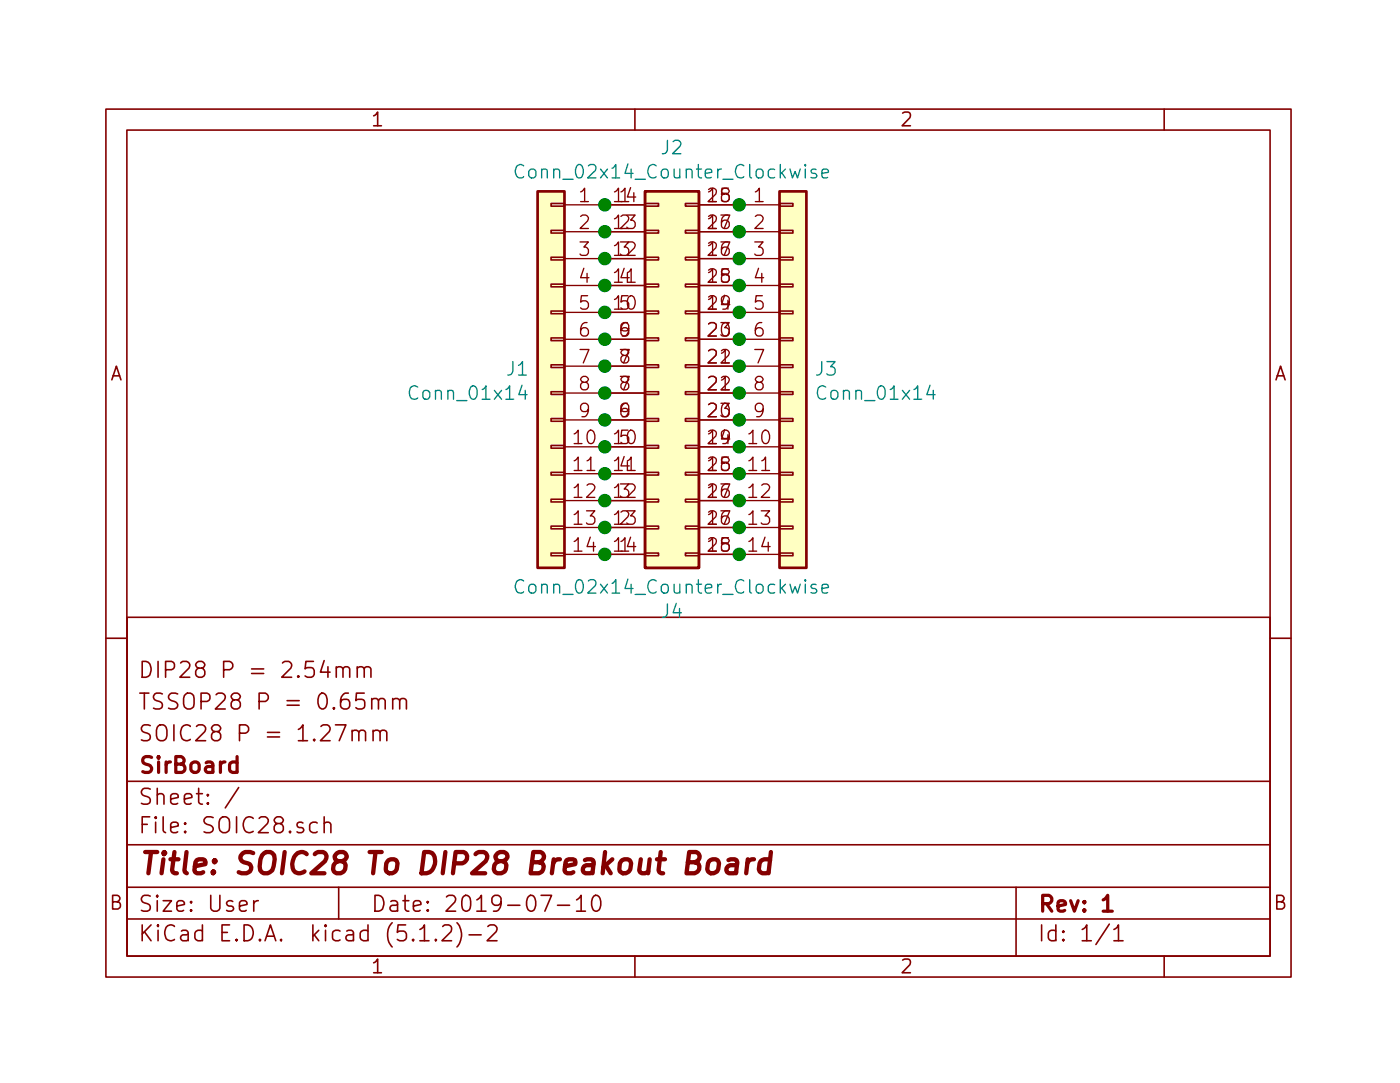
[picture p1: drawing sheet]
<svg xmlns="http://www.w3.org/2000/svg" width="132mm" height="102mm" viewBox="0 0 132 102" stroke-linecap="round" stroke-linejoin="round" font-family="sans-serif">
<g fill="none" stroke="#840000" stroke-width=".15">
<path d="M10 10.3h112v82h-112zM12 12.3h108v78h-108zM52.1 19.2h1.2v.3h-1.2zM60 10.3v2M61 19.2h1.2v.3h-1.2zM64.8 19.2h1.2v.3h-1.2zM73.7 19.2h1.2v.3h-1.2zM110 10.3v2M52.1 39.5h1.2v.3h-1.2zM52.1 37h1.2v.3h-1.2zM52.1 34.5h1.2v.2h-1.2zM52.1 31.9h1.2v.3h-1.2z"/>
<path d="M52.1 29.4h1.2v.2h-1.2zM52.1 26.8h1.2v.3h-1.2zM52.1 24.3h1.2v.3h-1.2zM52.1 21.8h1.2v.2h-1.2zM61 39.5h1.2v.3h-1.2zM61 37h1.2v.3h-1.2zM61 34.5h1.2v.2h-1.2zM61 31.9h1.2v.3h-1.2zM61 29.4h1.2v.2h-1.2zM61 26.8h1.2v.3h-1.2zM61 24.3h1.2v.3h-1.2zM61 21.8h1.2v.2h-1.2z"/>
<path d="M64.8 39.5h1.2v.3h-1.2zM64.8 37h1.2v.3h-1.2zM64.8 34.5h1.2v.2h-1.2zM64.8 31.9h1.2v.3h-1.2zM64.8 29.4h1.2v.2h-1.2zM64.8 26.8h1.2v.3h-1.2zM64.8 24.3h1.2v.3h-1.2zM64.8 21.8h1.2v.2h-1.2zM73.7 39.5h1.2v.3h-1.2zM73.7 37h1.2v.3h-1.2zM73.7 34.5h1.2v.2h-1.2zM73.7 31.9h1.2v.3h-1.2z"/>
<path d="M73.7 29.4h1.2v.2h-1.2zM73.7 26.8h1.2v.3h-1.2zM73.7 24.3h1.2v.3h-1.2zM73.7 21.8h1.2v.2h-1.2zM12 58.3h108v32h-108zM52.1 52.2h1.2v.3h-1.2zM52.1 49.7h1.2v.3h-1.2zM52.1 47.2h1.2v.2h-1.2zM52.1 44.6h1.2v.3h-1.2zM52.1 42.1h1.2v.2h-1.2zM61 52.2h1.2v.3h-1.2zM61 49.7h1.2v.3h-1.2z"/>
<path d="M61 47.2h1.2v.2h-1.2zM61 44.6h1.2v.3h-1.2zM61 42.1h1.2v.2h-1.2zM64.8 52.2h1.2v.3h-1.2zM64.8 49.7h1.2v.3h-1.2zM64.8 47.2h1.2v.2h-1.2zM64.8 44.6h1.2v.3h-1.2zM64.8 42.1h1.2v.2h-1.2zM73.7 52.2h1.2v.3h-1.2zM73.7 49.7h1.2v.3h-1.2zM73.7 47.2h1.2v.2h-1.2zM73.7 44.6h1.2v.3h-1.2z"/>
<path d="M73.7 42.1h1.2v.2h-1.2zM10 60.3h2M12 79.8h108M12 73.8h108M22.6 74.4l-1.3 1.9M30 77.7a.5 .5 0 0 0-.7 .1v.6a.47 .47 0 0 0 .5 .3l.2-.1M30.6 77.8a.38 .38 0 0 1 .7 .1v.8M30.6 77.2v1.5M31.8 63.1a.38 .38 0 0 1 .6 .1v.8M31.8 63v1M32.4 63.2l.2-.2 .4 .1v.1v.8M33.3 69.1a.38 .38 0 0 1 .6 .1v.8"/>
<path d="M33.3 69v1M33.8 63.1a.41 .41 0 0 1 .6 .1v.8M33.8 63v1M33.9 69.2l.2-.2 .4 .1v.1v.8M34.4 63.2l.1-.1a.37 .37 0 0 1 .6 .1v.8M35.1 66.1a.38 .38 0 0 1 .7 .1v.8M35.1 66v1M35.3 69.1a.41 .41 0 0 1 .6 .1v.8M35.3 69v1M35.8 66.2l.2-.2 .3 .1 .1 .1v.8M35.9 69.2l.1-.1a.37 .37 0 0 1 .6 .1v.8M37.1 66.1a.41 .41 0 0 1 .7 .1v.8"/>
<path d="M37.1 66v1M37.8 66.2v-.1a.37 .37 0 0 1 .6 .1v.8M120 60.3h2M12 86.8h108M12 83.8h108M24 85.1v1M24.4 85.1l-.3 .1-.1 .2M32 83.8v3M39.7 88.9h.8M41.2 88.7v.1v.1l-.1-.1 .1-.1v.2M41.8 87.5l.2-.1h.4a.41 .41 0 0 1 .2 .6l-.8 .9h.9M43.2 87.2a1.71 1.71 0 0 1 0 2.3"/>
<path d="M44.3 88.3h1.2M46.1 87.5l.2-.1h.5a.37 .37 0 0 1 .1 .6l-.9 .9h1M51.1 84.6h1l-.6 1.5M52.7 85.5h1.1M54.5 85l.4-.4v1.5M54.5 86.1h.8M56.1 84.7a.36 .36 0 0 1 .6 .2 .88 .88 0 0 1-.3 1.2 .37 .37 0 0 1-.4-.3 1.2 1.2 0 0 1 .1-1.1zM60 90.3v2M96 83.8v6.5M104.8 87.3l-1.2 1.9M105.3 87.8l.3-.2 .1-.2v1.5M105.3 88.9h.8"/>
<path d="M110 90.3v2"/>
</g>
<path d="M104.2 85l.5-.4v1.5M104.2 86.1h.9" fill="none" stroke="#840000" stroke-width=".3"/>
<path d="M65 81.5h.7a.5 .5 0 0 0 .4-.5 .5 .5 0 0 0-.3-.5h-.7l-.2 2h.7a.53 .53 0 0 0 .5-.5 .53 .53 0 0 0-.4-.5M67 81.4a.53 .53 0 0 1 .5-.2 .53 .53 0 0 1 .4 .4v.5a.54 .54 0 0 1-.6 .4 .54 .54 0 0 1-.5-.4zM68.8 81.2h.2h.6l.1 .3-.2 1M69.6 81.6l-.2 .1h-.4a.4 .4 0 0 0-.4 .4 .4 .4 0 0 0 .3 .4h.5l.2-.1M70.7 81.2l-.2 1.3M71.2 81.2a.55 .55 0 0 0-.6 .4M72.8 81.2a.68 .68 0 0 0-1 .4l-.1 .5 .1 .2 .2 .2h.4l.2-.1M72.8 80.5l-.2 2" fill="none" stroke="#840000" stroke-width=".41"/>
<g fill="#ffffc2" stroke="#ffffc2" stroke-width=".09">
<path d="M50.8 18.1h2.5v35.5h-2.5z"/>
<path d="M73.7 18.1h2.5v35.5h-2.5z"/>
<path d="M61 18.1h5v35.5h-5z"/>
</g>
<path d="M50.8 18.1h2.5v35.5h-2.5zM61 18.1h5v35.5h-5zM73.7 18.1h2.5v35.5h-2.5z" fill="none" stroke="#840000" stroke-width=".25"/>
<g fill="none" stroke="#840000" stroke-width=".13">
<path d="M53.3 19.3h7.7M66 19.3h7.7M53.3 21.9h7.7M53.3 24.4h7.7M53.3 27h7.7M53.3 29.5h7.7M53.3 32h7.7M53.3 34.6h7.7M53.3 37.1h7.7M53.3 39.7h7.7M66 21.9h7.7M66 24.4h7.7"/>
<path d="M66 27h7.7M66 29.5h7.7M66 32h7.7M66 34.6h7.7M66 37.1h7.7M66 39.7h7.7M53.3 42.2h7.7M53.3 44.7h7.7M53.3 47.3h7.7M53.3 49.8h7.7M53.3 52.4h7.7M66 42.2h7.7"/>
<path d="M66 44.7h7.7M66 47.3h7.7M66 49.8h7.7M66 52.4h7.7"/>
</g>
<path d="M49.5 15.7a.52 .52 0 0 0-.6 0 .52 .52 0 0 0-.2 .6 .47 .47 0 0 0 .2 .5 .47 .47 0 0 0 .6-.1M77.1 16a.32 .32 0 0 0-.5 .1l.1 .2a.4 .4 0 0 1 .5 .3l-.2 .2h-.4M77.7 16.4l.6-.1-.1-.3h-.3l-.2 .1v.7h.5M49.3 36.4l-.3 .9h.8M49.6 36.9v.8M87.9 36.4l-.3 .9h.8M88.2 36.9v.8M49.5 54.9a.52 .52 0 0 0-.6 0 .52 .52 0 0 0-.2 .6 .47 .47 0 0 0 .2 .5 .47 .47 0 0 0 .6-.1M77.1 55.2a.32 .32 0 0 0-.5 .2l.1 .1a.4 .4 0 0 1 .5 .3l-.2 .2h-.4M77.7 55.6l.6-.1-.1-.3h-.3l-.2 .2v.6h.5" fill="none" stroke="#008484" stroke-width=".13"/>
<g fill="#008400" stroke="#008400" stroke-width=".25">
<circle cx="57.2" cy="19.3" r=".51"/>
<circle cx="57.2" cy="21.9" r=".51"/>
<circle cx="57.2" cy="24.4" r=".51"/>
<circle cx="57.2" cy="27" r=".51"/>
<circle cx="57.2" cy="29.5" r=".51"/>
<circle cx="57.2" cy="32" r=".51"/>
<circle cx="57.2" cy="34.6" r=".51"/>
<circle cx="57.2" cy="37.1" r=".51"/>
<circle cx="57.2" cy="39.7" r=".51"/>
<circle cx="57.2" cy="42.2" r=".51"/>
<circle cx="57.2" cy="44.7" r=".51"/>
<circle cx="57.2" cy="47.3" r=".51"/>
<circle cx="57.2" cy="49.8" r=".51"/>
<circle cx="57.2" cy="52.4" r=".51"/>
<circle cx="69.9" cy="19.3" r=".51"/>
<circle cx="69.9" cy="21.9" r=".51"/>
<circle cx="69.9" cy="24.4" r=".51"/>
<circle cx="69.9" cy="27" r=".51"/>
<circle cx="69.9" cy="29.5" r=".51"/>
<circle cx="69.9" cy="32" r=".51"/>
<circle cx="69.9" cy="34.6" r=".51"/>
<circle cx="69.9" cy="37.1" r=".51"/>
<circle cx="69.9" cy="39.7" r=".51"/>
<circle cx="69.9" cy="42.2" r=".51"/>
<circle cx="69.9" cy="44.7" r=".51"/>
<circle cx="69.9" cy="47.3" r=".51"/>
<circle cx="69.9" cy="49.8" r=".51"/>
<circle cx="69.9" cy="52.4" r=".51"/>
</g>
<text font-size="2.8" fill="#840000" x="13" y="82.6">Title: SOIC28 To DIP28 Breakout Board</text>
<g font-size="2.1" fill="#840000">
<text x="13" y="64.1">DIP28 P = 2.54mm</text>
<text x="13" y="70">SOIC28 P = 1.27mm</text>
<text x="13" y="67.1">TSSOP28 P = 0.65mm</text>
<text x="13" y="76">Sheet: /</text>
<text x="13" y="73">SirBoard</text>
<text x="13" y="78.7">File: SOIC28.sch</text>
<text x="13" y="88.9">KiCad E.D.A. kicad (5.1.2)-2</text>
<text x="13" y="86.2">Size: User</text>
<text x="35" y="86.2">Date: 2019-07-10</text>
<text x="98" y="86.2">Rev: 1</text>
<text x="98" y="88.9">Id: 1/1</text>
</g>
<g font-size="1.8" fill="#840000">
<text x="35" y="11.9">1</text>
<text x="85" y="11.9">2</text>
<text x="54.8" y="19.1">1</text>
<text x="54.8" y="21.7">2</text>
<text x="58.1" y="19.1">14</text>
<text x="58.6" y="19.1">1</text>
<text x="58.6" y="21.7">2</text>
<text x="67" y="19.1">15</text>
<text x="67" y="21.7">16</text>
<text x="71.3" y="19.1">1</text>
<text x="71.3" y="21.7">2</text>
<text x="54.8" y="24.2">3</text>
<text x="54.8" y="26.7">4</text>
<text x="54.8" y="29.3">5</text>
<text x="58.6" y="24.2">3</text>
<text x="58.6" y="26.7">4</text>
<text x="58.6" y="29.3">5</text>
<text x="67" y="24.2">17</text>
<text x="67" y="26.7">18</text>
<text x="67" y="29.3">19</text>
<text x="71.3" y="24.2">3</text>
<text x="71.3" y="26.7">4</text>
<text x="71.3" y="29.3">5</text>
<text x="10.4" y="35.9">A</text>
<text x="54.8" y="31.8">6</text>
<text x="54.8" y="34.4">7</text>
<text x="58.6" y="34.4">7</text>
<text x="58.6" y="31.8">9</text>
<text x="67" y="31.8">20</text>
<text x="67" y="34.4">21</text>
<text x="71.3" y="31.8">6</text>
<text x="71.3" y="34.4">7</text>
<text x="120.4" y="35.9">A</text>
<text x="54.3" y="42">10</text>
<text x="54.8" y="36.9">8</text>
<text x="54.8" y="39.4">9</text>
<text x="58.6" y="39.4">9</text>
<text x="58.6" y="42">5</text>
<text x="58.6" y="36.9">7</text>
<text x="67" y="42">19</text>
<text x="67" y="39.4">20</text>
<text x="67" y="36.9">21</text>
<text x="70.8" y="42">10</text>
<text x="71.3" y="36.9">8</text>
<text x="71.3" y="39.4">9</text>
<text x="54.3" y="44.5">11</text>
<text x="54.3" y="47.1">12</text>
<text x="58.6" y="47.1">3</text>
<text x="58.6" y="44.5">4</text>
<text x="67" y="47.1">17</text>
<text x="67" y="44.5">18</text>
<text x="70.8" y="44.5">11</text>
<text x="70.8" y="47.1">12</text>
<text x="54.3" y="49.6">13</text>
<text x="54.3" y="52.1">14</text>
<text x="58.1" y="52.1">14</text>
<text x="58.6" y="52.1">1</text>
<text x="58.6" y="49.6">2</text>
<text x="67" y="52.1">15</text>
<text x="67" y="49.6">16</text>
<text x="70.8" y="49.6">13</text>
<text x="70.8" y="52.1">14</text>
<text x="10.4" y="85.9">B</text>
<text x="120.4" y="85.9">B</text>
<text x="35" y="91.9">1</text>
<text x="85" y="91.9">2</text>
</g>
<g font-size="1.8" fill="#008484">
<text x="49.6" y="16.9">Conn_02x14_Counter_Clockwise</text>
<text x="62.5" y="14.6">J2</text>
<text x="47.9" y="35.5">J1</text>
<text x="77.1" y="35.5">J3</text>
<text x="39" y="37.8">Conn_01x14</text>
<text x="77.6" y="37.8">Conn_01x14</text>
<text x="49.6" y="56.1">Conn_02x14_Counter_Clockwise</text>
<text x="62.5" y="58.4">J4</text>
</g>
</svg>
